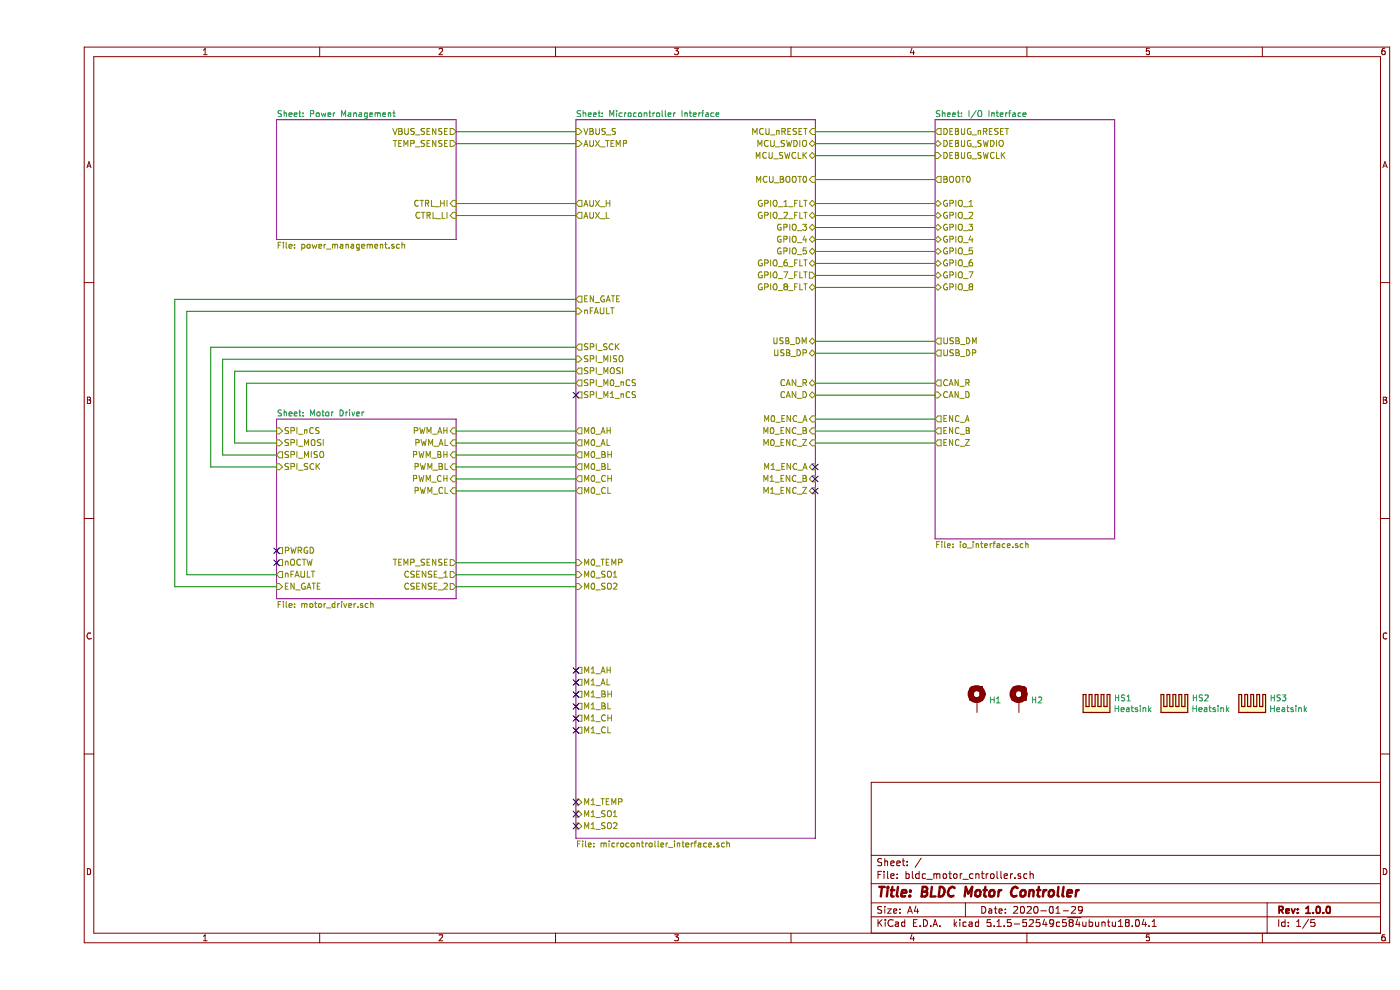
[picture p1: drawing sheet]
EESchema Schematic File Version 4
EELAYER 30 0
EELAYER END
$Descr A4 11693 8268
encoding utf-8
Sheet 1 5
Title "BLDC Motor Controller"
Date "2020-01-29"
Rev "1.0.0"
Comp ""
Comment1 ""
Comment2 ""
Comment3 ""
Comment4 ""
$EndDescr
$Sheet
S 7500 1000 1500 3500
U 5E2D92A8
F0 "I/O Interface" 50
F1 "io_interface.sch" 50
F2 "GPIO_1" B L 7500 1700 50 
F3 "GPIO_2" B L 7500 1800 50 
F4 "GPIO_7" B L 7500 2300 50 
F5 "GPIO_8" B L 7500 2400 50 
F6 "GPIO_3" B L 7500 1900 50 
F7 "GPIO_6" B L 7500 2200 50 
F8 "GPIO_4" B L 7500 2000 50 
F9 "GPIO_5" B L 7500 2100 50 
F10 "DEBUG_SWDIO" B L 7500 1200 50 
F11 "DEBUG_SWCLK" I L 7500 1300 50 
F12 "DEBUG_nRESET" O L 7500 1100 50 
F13 "BOOT0" O L 7500 1500 50 
F14 "USB_DP" O L 7500 2950 50 
F15 "USB_DM" O L 7500 2850 50 
F16 "CAN_D" I L 7500 3300 50 
F17 "CAN_R" O L 7500 3200 50 
F18 "ENC_A" O L 7500 3500 50 
F19 "ENC_B" O L 7500 3600 50 
F20 "ENC_Z" O L 7500 3700 50 
$EndSheet
$Sheet
S 2000 1000 1500 1000
U 5E2D9349
F0 "Power Management" 50
F1 "power_management.sch" 50
F2 "VBUS_SENSE" O R 3500 1100 50 
F3 "CTRL_HI" I R 3500 1700 50 
F4 "CTRL_LI" I R 3500 1800 50 
F5 "TEMP_SENSE" O R 3500 1200 50 
$EndSheet
Wire Wire Line
	3500 3600 4500 3600
Wire Wire Line
	3500 3700 4500 3700
Wire Wire Line
	4500 3800 3500 3800
Wire Wire Line
	3500 3900 4500 3900
Wire Wire Line
	4500 4000 3500 4000
Wire Wire Line
	3500 4100 4500 4100
Wire Wire Line
	3500 4800 4500 4800
Wire Wire Line
	4500 4900 3500 4900
Wire Wire Line
	4500 3200 1750 3200
Wire Wire Line
	1750 3200 1750 3600
Wire Wire Line
	1750 3600 2000 3600
Wire Wire Line
	2000 3700 1650 3700
Wire Wire Line
	1650 3700 1650 3100
Wire Wire Line
	1650 3100 4500 3100
Wire Wire Line
	4500 3000 1550 3000
Wire Wire Line
	1550 3000 1550 3800
Wire Wire Line
	1550 3800 2000 3800
Wire Wire Line
	2000 3900 1450 3900
Wire Wire Line
	1450 3900 1450 2900
Wire Wire Line
	1450 2900 4500 2900
Wire Wire Line
	2000 4800 1250 4800
Wire Wire Line
	1250 4800 1250 2600
Wire Wire Line
	1250 2600 4500 2600
Wire Wire Line
	1150 2500 1150 4900
Wire Wire Line
	1150 4900 2000 4900
Wire Wire Line
	1150 2500 4500 2500
$Sheet
S 2000 3500 1500 1500
U 5E2D92F4
F0 "Motor Driver" 50
F1 "motor_driver.sch" 50
F2 "CSENSE_2" O R 3500 4900 50 
F3 "CSENSE_1" O R 3500 4800 50 
F4 "SPI_SCK" I L 2000 3900 50 
F5 "SPI_MOSI" I L 2000 3700 50 
F6 "SPI_MISO" O L 2000 3800 50 
F7 "SPI_nCS" I L 2000 3600 50 
F8 "nFAULT" O L 2000 4800 50 
F9 "nOCTW" O L 2000 4700 50 
F10 "EN_GATE" I L 2000 4900 50 
F11 "PWRGD" O L 2000 4600 50 
F12 "PWM_BH" I R 3500 3800 50 
F13 "PWM_BL" I R 3500 3900 50 
F14 "PWM_CH" I R 3500 4000 50 
F15 "PWM_CL" I R 3500 4100 50 
F16 "PWM_AH" I R 3500 3600 50 
F17 "PWM_AL" I R 3500 3700 50 
F18 "TEMP_SENSE" O R 3500 4700 50 
$EndSheet
Wire Wire Line
	3500 4700 4500 4700
Wire Wire Line
	6500 1100 7500 1100
Wire Wire Line
	7500 1200 6500 1200
Wire Wire Line
	6500 1300 7500 1300
Wire Wire Line
	6500 1700 7500 1700
Wire Wire Line
	7500 1800 6500 1800
Wire Wire Line
	6500 1900 7500 1900
Wire Wire Line
	7500 2000 6500 2000
Wire Wire Line
	6500 2100 7500 2100
Wire Wire Line
	7500 2200 6500 2200
Wire Wire Line
	6500 2300 7500 2300
Wire Wire Line
	7500 2400 6500 2400
Wire Wire Line
	7500 1500 6500 1500
Wire Wire Line
	6500 2850 7500 2850
Wire Wire Line
	7500 2950 6500 2950
Wire Wire Line
	6500 3200 7500 3200
Wire Wire Line
	7500 3300 6500 3300
$Sheet
S 4500 1000 2000 6000
U 5E2D91C5
F0 "Microcontroller Interface" 50
F1 "microcontroller_interface.sch" 50
F2 "MCU_nRESET" I R 6500 1100 50 
F3 "MCU_BOOT0" I R 6500 1500 50 
F4 "M0_SO1" I L 4500 4800 50 
F5 "M0_SO2" I L 4500 4900 50 
F6 "M1_SO2" I L 4500 6900 50 
F7 "M1_SO1" I L 4500 6800 50 
F8 "GPIO_5" B R 6500 2100 50 
F9 "M0_TEMP" I L 4500 4700 50 
F10 "M1_AH" O L 4500 5600 50 
F11 "M1_BH" O L 4500 5800 50 
F12 "M1_CH" O L 4500 6000 50 
F13 "M0_ENC_Z" I R 6500 3700 50 
F14 "SPI_SCK" O L 4500 2900 50 
F15 "SPI_MISO" I L 4500 3000 50 
F16 "SPI_MOSI" O L 4500 3100 50 
F17 "SPI_M0_nCS" O L 4500 3200 50 
F18 "SPI_M1_nCS" O L 4500 3300 50 
F19 "GPIO_1_FLT" B R 6500 1700 50 
F20 "GPIO_2_FLT" B R 6500 1800 50 
F21 "GPIO_3" B R 6500 1900 50 
F22 "GPIO_4" B R 6500 2000 50 
F23 "M1_TEMP" I L 4500 6700 50 
F24 "AUX_TEMP" I L 4500 1200 50 
F25 "VBUS_S" I L 4500 1100 50 
F26 "M1_AL" O L 4500 5700 50 
F27 "M0_AH" O L 4500 3600 50 
F28 "M0_BH" O L 4500 3800 50 
F29 "M0_CH" O L 4500 4000 50 
F30 "USB_DM" B R 6500 2850 50 
F31 "USB_DP" B R 6500 2950 50 
F32 "MCU_SWDIO" B R 6500 1200 50 
F33 "MCU_SWCLK" B R 6500 1300 50 
F34 "GPIO_7_FLT" O R 6500 2300 50 
F35 "M1_BL" O L 4500 5900 50 
F36 "M1_CL" O L 4500 6100 50 
F37 "GPIO_6_FLT" B R 6500 2200 50 
F38 "GPIO_8_FLT" B R 6500 2400 50 
F39 "M0_ENC_A" I R 6500 3500 50 
F40 "M0_ENC_B" I R 6500 3600 50 
F41 "M1_ENC_A" I R 6500 3900 50 
F42 "M1_ENC_B" I R 6500 4000 50 
F43 "CAN_R" B R 6500 3200 50 
F44 "CAN_D" B R 6500 3300 50 
F45 "AUX_L" O L 4500 1800 50 
F46 "AUX_H" O L 4500 1700 50 
F47 "EN_GATE" O L 4500 2500 50 
F48 "M0_AL" O L 4500 3700 50 
F49 "M0_BL" O L 4500 3900 50 
F50 "M0_CL" O L 4500 4100 50 
F51 "nFAULT" I L 4500 2600 50 
F52 "M1_ENC_Z" I R 6500 4100 50 
$EndSheet
Wire Wire Line
	6500 3500 7500 3500
Wire Wire Line
	7500 3600 6500 3600
Wire Wire Line
	6500 3700 7500 3700
Wire Wire Line
	3500 1100 4500 1100
Wire Wire Line
	4500 1200 3500 1200
Wire Wire Line
	3500 1700 4500 1700
Wire Wire Line
	3500 1800 4500 1800
NoConn ~ 6500 3900
NoConn ~ 6500 4000
NoConn ~ 6500 4100
NoConn ~ 4500 5600
NoConn ~ 4500 5700
NoConn ~ 4500 5800
NoConn ~ 4500 5900
NoConn ~ 4500 6000
NoConn ~ 4500 6100
NoConn ~ 4500 6700
NoConn ~ 4500 6800
NoConn ~ 4500 6900
NoConn ~ 4500 3300
NoConn ~ 2000 4700
NoConn ~ 2000 4600
$Comp
L Mechanical:MountingHole_Pad H1
U 1 1
P 7850 5850
F 0 "H1" H 7950 5853 50  0000 L CNN
F 1 "MountingHole_Pad" H 7950 5808 50  0001 L CNN
F 2 "MountingHole:MountingHole_2.2mm_M2_ISO7380_Pad" H 7850 5850 50  0001 C CNN
F 3 "~" H 7850 5850 50  0001 C CNN
	1    7850 5850
	1    0    0    -1  
$EndComp
$Comp
L Mechanical:MountingHole_Pad H2
U 1 1
P 8200 5850
F 0 "H2" H 8300 5853 50  0000 L CNN
F 1 "MountingHole_Pad" H 8300 5808 50  0001 L CNN
F 2 "MountingHole:MountingHole_2.2mm_M2_ISO7380_Pad" H 8200 5850 50  0001 C CNN
F 3 "~" H 8200 5850 50  0001 C CNN
	1    8200 5850
	1    0    0    -1  
$EndComp
$Comp
L Mechanical:Heatsink HS1
U 1 1
P 8850 5950
F 0 "HS1" H 8992 6071 50  0000 L CNN
F 1 "Heatsink" H 8992 5980 50  0000 L CNN
F 2 "bldc_motor_cntroller:heatsink14x14x6" H 8862 5950 50  0001 C CNN
F 3 "~" H 8862 5950 50  0001 C CNN
	1    8850 5950
	1    0    0    -1  
$EndComp
$Comp
L Mechanical:Heatsink HS2
U 1 1
P 9500 5950
F 0 "HS2" H 9642 6071 50  0000 L CNN
F 1 "Heatsink" H 9642 5980 50  0000 L CNN
F 2 "bldc_motor_cntroller:heatsink14x14x6" H 9512 5950 50  0001 C CNN
F 3 "~" H 9512 5950 50  0001 C CNN
	1    9500 5950
	1    0    0    -1  
$EndComp
$Comp
L Mechanical:Heatsink HS3
U 1 1
P 10150 5950
F 0 "HS3" H 10292 6071 50  0000 L CNN
F 1 "Heatsink" H 10292 5980 50  0000 L CNN
F 2 "bldc_motor_cntroller:heatsink14x14x6" H 10162 5950 50  0001 C CNN
F 3 "~" H 10162 5950 50  0001 C CNN
	1    10150 5950
	1    0    0    -1  
$EndComp
$EndSCHEMATC
